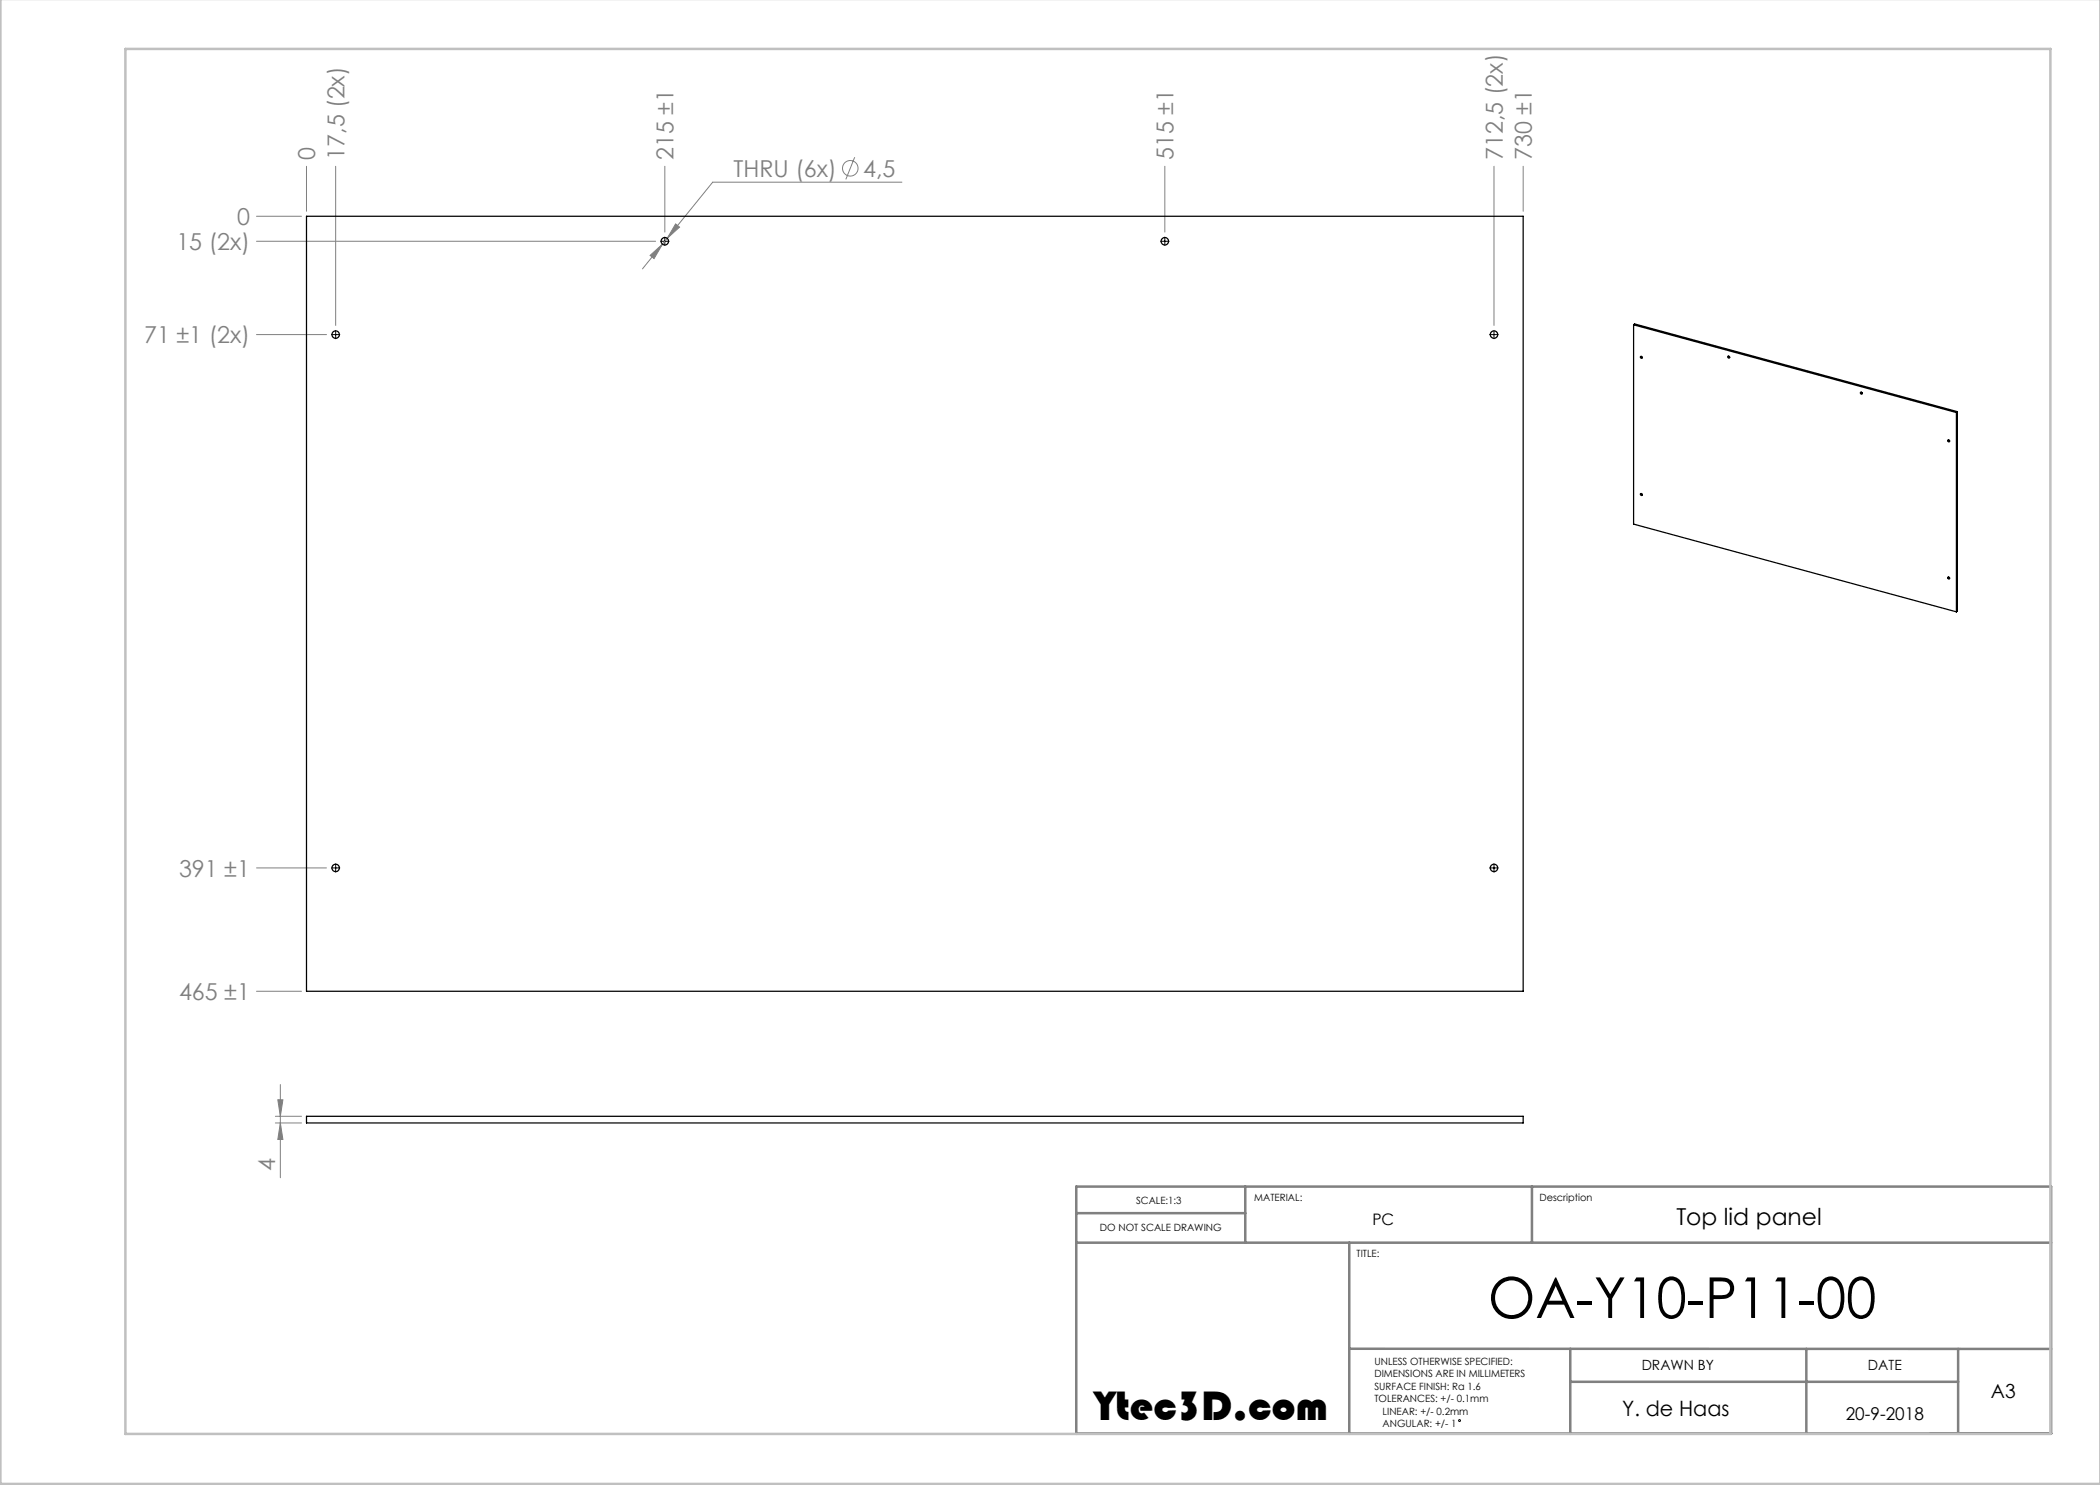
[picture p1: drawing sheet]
<svg xmlns="http://www.w3.org/2000/svg" width="420mm" height="297mm" viewBox="0 0 420 297" stroke-linecap="round" stroke-linejoin="round" font-family="sans-serif">
<g fill="none" stroke="#000" stroke-width=".2">
<path d="M132.1 48.3h1.7M133 47.4v1.7M232.1 48.3h1.7M233 47.4v1.7M66.3 66.9h1.7M67.1 66.1v1.7M298 66.9h1.6M298.8 66.1v1.7M66.3 173.6h1.7M67.1 172.8v1.6M298 173.6h1.6M298.8 172.8v1.6"/>
<circle cx="291.9" cy="284.1" r=".19"/>
</g>
<path d="M249.1 237.3v11.2M306.4 237.3v11.2M215.2 242.6h33.9M215.3 248.5h194.9M269.9 248.5v38.3M269.9 269.8h140.3M314.1 276.4h77.5M314.1 269.8v17M361.3 269.8v16.9M391.6 269.8v16.9M215.2 286.7h195v-49.4h-194.9v49.5" fill="none" stroke="#808080" stroke-width=".5"/>
<path d="M.1 -.1v296.9h419.9M25.1 9.8h385v277h-385z" fill="none" stroke="#c0c0c0" stroke-width=".5"/>
<g fill="none" stroke="#808080" stroke-width=".2">
<path d="M61.3 33.3v9M67.1 33.3v31.8M133 33.3v13.1M170.9 31.4l-1.7 4.5M180.4 36.4h-37.9l-9.1 11.3M233 33.3v13.1M298.8 33.3v31.8M304.6 33.3v9M51.3 43.3h9M51.3 48.3h79.8M130 51.1l2.5-2.3-1.7 2.9zM133.4 47.7l-4.9 6.1"/>
<path d="M135.1 44.8l.8 .6-2.5 2.3zM51.3 66.9h14M51.3 173.6h14M51.3 198.3h9M55.6 220h1l-.5 3.3zM56.1 216.9v18.7M55.1 223.3h5.2M55.1 224.6h5.2M56.1 224.6l.5 3.3h-1z"/>
<circle cx="170.1" cy="33.7" r="1.56"/>
</g>
<g fill="#808080">
<path d="M130 51.1l.8 .6 1.7-2.9zM135.1 44.8l-1.7 2.9 2.5-2.3z"/>
<path d="M55.6 220h1l-.5 3.3zM56.1 224.6l.5 3.3h-1z"/>
</g>
<g fill="none" stroke="#000" stroke-width=".25">
<path d="M61.3 43.3h243.3v155h-243.3zM326.7 65l64.6 17.5M326.7 65l.2-.2 64.6 17.5M326.7 65v39.8l64.6 17.6M328.3 71.3l.2 .2M345.7 71.2l.2 .2M372.3 78.4l.2 .2M328.3 98.7l.2 .2M389.7 88l.2 .2M391.3 82.5v39.9M391.5 82.3l-.2 .2M391.5 82.3v39.9l-.2 .2"/>
<path d="M389.7 115.4l.2 .2M61.3 223.3h243.3v1.3h-243.3z"/>
<circle cx="133" cy="48.3" r=".75"/>
<circle cx="233" cy="48.3" r=".75"/>
<circle cx="67.1" cy="66.9" r=".75"/>
<circle cx="298.8" cy="66.9" r=".75"/>
<circle cx="328.3" cy="71.4" r=".2"/>
<circle cx="345.7" cy="71.4" r=".2"/>
<circle cx="372.3" cy="78.6" r=".2"/>
<circle cx="328.3" cy="98.9" r=".2"/>
<circle cx="389.7" cy="88.2" r=".2"/>
<circle cx="389.7" cy="115.6" r=".2"/>
<circle cx="67.1" cy="173.6" r=".75"/>
<circle cx="298.8" cy="173.6" r=".75"/>
</g>
<text font-size="11.3" x="297.6" y="263.6">OA-Y10-P11-00</text>
<text font-size="8.5" x="218.9" y="284">Ytec3D.com</text>
<g font-size="4.7" fill="#808080">
<text x="63.1" y="32" transform="rotate(-90 63.1 32)">0</text>
<text x="68.9" y="32" transform="rotate(-90 68.9 32)">17,5 (2x)</text>
<text x="134.7" y="32" transform="rotate(-90 134.7 32)">215 ±1</text>
<text x="146.7" y="35.4">THRU (6x)</text>
<text x="172.6" y="35.4">4,5</text>
<text x="234.7" y="32" transform="rotate(-90 234.7 32)">515 ±1</text>
<text x="300.6" y="32" transform="rotate(-90 300.6 32)">712,5 (2x)</text>
<text x="306.4" y="32" transform="rotate(-90 306.4 32)">730 ±1</text>
<text x="47.4" y="45">0</text>
<text x="35.3" y="50">15 (2x)</text>
<text x="28.8" y="68.7">71 ±1 (2x)</text>
<text x="35.8" y="175.3">391 ±1</text>
<text x="35.8" y="200">465 ±1</text>
<text x="55.1" y="234.3" transform="rotate(-90 55.1 234.3)">4</text>
</g>
<text font-size="4.7" x="335.3" y="245">Top lid panel</text>
<text font-size="4.2" x="324.4" y="283.1">Y. de Haas</text>
<text font-size="3.9" x="398.2" y="279.5">A3</text>
<text font-size="3.5" x="369.2" y="284">20-9-2018</text>
<text font-size="3.2" x="274.5" y="245">PC</text>
<g font-size="2.8">
<text x="328.3" y="273.9">DRAWN BY</text>
<text x="373.6" y="273.9">DATE</text>
</g>
<g font-size="2">
<text x="227.2" y="240.7">SCALE:1:3</text>
<text x="250.8" y="240.2">MATERIAL:</text>
<text x="307.9" y="240.2">Description</text>
<text x="220" y="246.3">DO NOT SCALE DRAWING</text>
<text x="271.3" y="251.5">TITLE:</text>
<text x="274.9" y="272.9">UNLESS OTHERWISE SPECIFIED:</text>
<text x="274.9" y="275.4">DIMENSIONS ARE IN MILLIMETERS</text>
<text x="274.9" y="277.9">SURFACE FINISH: Ra 1.6</text>
<text x="274.9" y="280.4">TOLERANCES: +/- 0.1mm</text>
<text x="276.5" y="285.4">ANGULAR: +/- 1</text>
<text x="276.5" y="282.9">LINEAR: +/- 0.2mm</text>
</g>
</svg>
